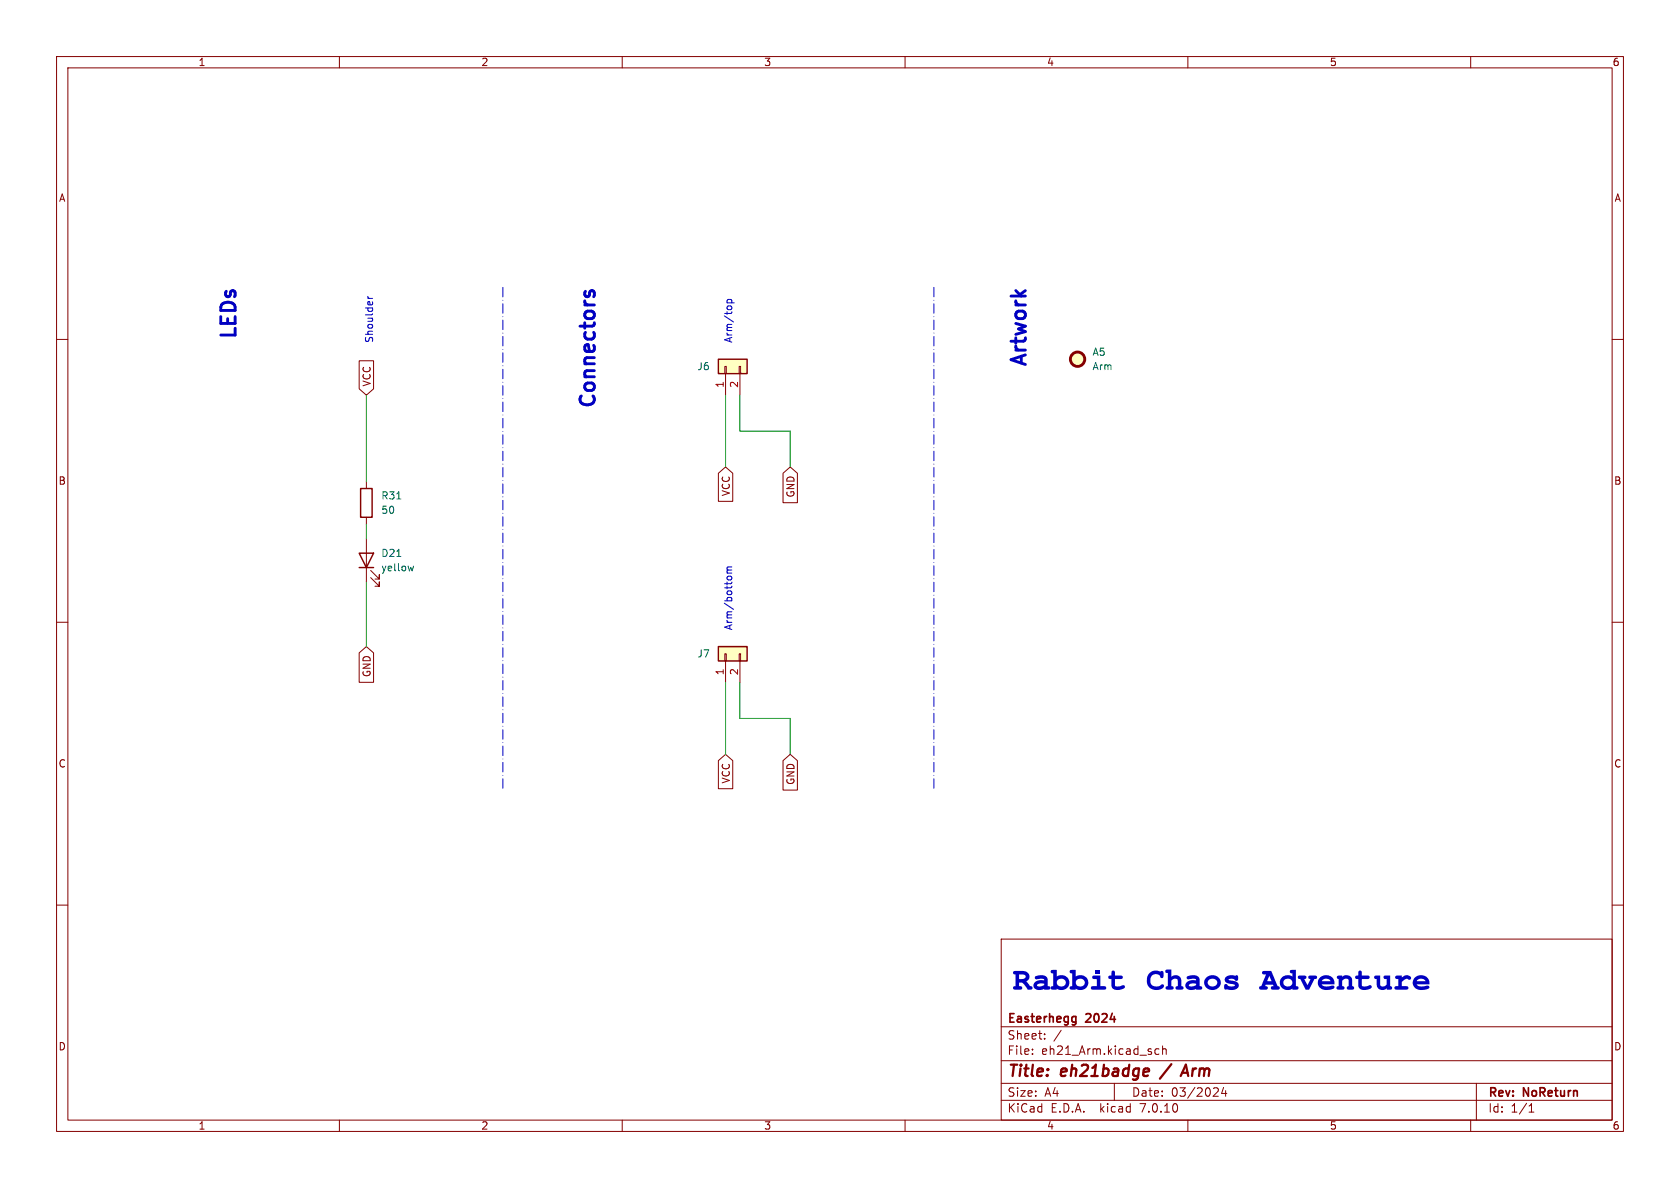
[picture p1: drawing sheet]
<svg xmlns="http://www.w3.org/2000/svg" width="297mm" height="210mm" viewBox="0 0 297 210" stroke-linecap="round" stroke-linejoin="round" font-family="sans-serif">
<g fill="none" stroke="#840000" stroke-width=".18">
<path d="M10 10h277v190h-277zM12 12h273v186h-273zM60 10v2M110 10v2M160 10v2M210 10v2M260 10v2M10 60h2M285 60h2M63.5 63.8h2.5v4.9l-1.2 1.2-1.3-1.2zM128.1 64.8h.3v1.2h-.3zM128.3 66v3.9"/>
<path d="M130.7 64.8h.2v1.2h-.2zM130.8 66v3.9M64.8 85.1v1.3M64.8 91.4v1.3M64.8 95.3v7.6M127 83.7l1.3-1.1 1.2 1.1v4.9h-2.5zM138.4 83.7l1.3-1.1 1.3 1.1v5.2h-2.6zM10 110h2M63.5 115.4l1.3-1.1 1.2 1.1v5.2h-2.5zM65.5 102.1l1.6 1.5v-.7v.7h-.8M65.5 100.8l1.6 1.6v-.8v.8h-.8M128.1 115.6h.3v1.2h-.3z"/>
<path d="M128.3 116.8v3.9M130.7 115.6h.2v1.2h-.2zM130.8 116.8v3.9M285 110h2M127 134.5l1.3-1.1 1.2 1.1v4.9h-2.5zM138.4 134.5l1.3-1.1 1.3 1.1v5.2h-2.6zM10 160h2M285 160h2M177 166h108v32h-108zM60 198v2M110 198v2M160 198v2"/>
<path d="M177 194.5h108M177 191.5h108M177 187.5h108M177 181.5h108M182.5 186.3v.1M182.5 185.5v.1M184.7 183.6v.1M184.7 182.8v.1M187.6 182.1l-1.3 2M197 191.5v3M204.2 186.1l.3 .3 .4-.1M204.9 185.5l-.4-.1-.3 .3"/>
<path d="M205.5 185.5l.2-.1 .4 .1 .1 .9M205.5 184.9v1.5M210 198v2M215.1 192.3l.3 .3-.1 .3-.8 .9h.9M216.3 192.2l-.3 1.1h.9M216.7 192.8v1M260 198v2M261 191.5v6.5M270.3 196.6h.9M270.3 195.5l.4-.4v1.5"/>
</g>
<path d="M207.1 188.1l-2 2.6M208.7 190.2l.9-2 .5 2M209 189.6h.9" fill="none" stroke="#840000" stroke-width=".4"/>
<path d="M189.8 179.7l.4 .1M190.2 179.7v1.2l-.3 .3M190.2 180.6l-.4 .1" fill="none" stroke="#840000" stroke-width=".3"/>
<g fill="#ffffc2" stroke="#ffffc2" stroke-width=".18">
<path d="M127 114.3h5.1v2.5h-5.1z"/>
<path d="M127 63.5h5.1v2.5h-5.1z"/>
<circle cx="190.5" cy="63.5" r="1.27"/>
</g>
<path d="M127 63.5h5.1v2.5h-5.1zM63.5 97.8h2.5l-1.2 2.5zM63.8 86.4h2v5h-2zM63.5 100.3h2.5M127 114.3h5.1v2.5h-5.1z" fill="none" stroke="#840000" stroke-width=".25"/>
<circle cx="190.5" cy="63.5" r="1.27" fill="none" stroke="#840000" stroke-width=".51"/>
<path d="M70.1 88.2h.8M70.1 98.4h.8M73.1 100.1l-.2 .8-.3-.6" fill="none" stroke="#006464" stroke-width=".18"/>
<path d="M103.5 51.5l-.1 .6M104.2 52.1l.1-.6 .4-.1 .4 .3v.5" fill="none" stroke="#0000c2" stroke-width=".51"/>
<g fill="#0000c2">
<path d="M196.6 171.7a.32 .32 0 0 1 .4-.1 .32 .32 0 0 1 .1 .4v.4h1a.32 .32 0 0 1 .4 .4 .32 .32 0 0 1-.4 .3h-1v1a.69 .69 0 0 0 1 .2h.1a.38 .38 0 0 1 .6 0 .38 .38 0 0 1-.4 .6l-1 .1-.7-.2-.2-.5v-1.2h-.2a.32 .32 0 0 1-.4-.3 .32 .32 0 0 1 .4-.4h.2z"/>
<path d="M250.1 172.8l.5-.3 .5-.1 .6 .1 .5 .2 .4 .6 .1 .7h-2.3l.6 .4 1-.1a.39 .39 0 0 1 .5-.1 .39 .39 0 0 1 .2 .5l-.8 .2-1 .1-.7-.4-.4-.5v-.7h2.2a.91 .91 0 0 0-1.6 0h-.6z"/>
</g>
<path d="M65 52.7h.9M65 52.4l.3 .3M128.5 53.5h1.3M128.6 53.5l-.1-.3 .3-.3 .5 .2v.4M128.5 101.3h.9M128.7 101.9h.6M128.7 100.8l-.2 .1 .2 .4M128.7 100.8h.7M129.4 100.2l-.8 .1-.1 .3 .2 .2" fill="none" stroke="#0000c2" stroke-width=".18"/>
<path d="M88.9 50.8v88.9M165.1 50.8v88.9" fill="none" stroke="#0000c2" stroke-width=".18" stroke-dasharray="1.7 .6 0 .6"/>
<path d="M64.8 69.9v15.2M128.3 69.9v12.7M130.8 69.9v6.3h8.9v6.4M64.8 92.7v2.6M64.8 102.9v11.4M128.3 120.7v12.7M130.8 120.7v6.3h8.9v6.4" fill="none" stroke="#009600" stroke-width=".18"/>
<g font-size="5.6" fill="#0000c2">
<text x="179.1" y="175.6">Rabbit</text>
<text x="202.6" y="175.6">Chaos Adventure</text>
</g>
<g font-size="3.5" fill="#0000c2">
<text x="41.9" y="60.5" transform="rotate(-90 41.9 60.5)">LEDs</text>
<text x="181.6" y="65.4" transform="rotate(-90 181.6 65.4)">Artwork</text>
<text x="105.4" y="72.7" transform="rotate(-90 105.4 72.7)">Connectors</text>
</g>
<g font-size="2.8" fill="#840000">
<text x="178" y="190.9">Title:</text>
<text x="187.7" y="190.9">eh21badge</text>
<text x="210.7" y="190.9">Arm</text>
</g>
<g font-size="2.1" fill="#840000">
<text x="178" y="184">Sheet:</text>
<text x="178" y="181.2">Easterhegg</text>
<text x="192.1" y="181.2">2024</text>
<text x="178" y="186.7">File:</text>
<text x="184.1" y="186.7">eh21_Arm.kicad_sch</text>
<text x="178" y="196.9">KiCad</text>
<text x="178" y="194.1">Size:</text>
<text x="184.7" y="194.1">A4</text>
<text x="185.7" y="196.9">E.D.A.</text>
<text x="194.6" y="196.9">kicad</text>
<text x="200" y="194.1">Date:</text>
<text x="201.8" y="196.9">7.0.10</text>
<text x="207" y="194.1">03/2024</text>
<text x="263" y="194.3">Rev:</text>
<text x="263" y="196.9">Id:</text>
<text x="267.1" y="196.9">1/1</text>
<text x="269.4" y="194.3">NoReturn</text>
</g>
<g font-size="1.8" fill="#840000">
<text x="35" y="11.9">1</text>
<text x="85" y="11.9">2</text>
<text x="135" y="11.9">3</text>
<text x="185" y="11.9">4</text>
<text x="235" y="11.9">5</text>
<text x="285" y="11.9">6</text>
<text x="10.3" y="35.9">A</text>
<text x="285.3" y="35.9">A</text>
<text x="65.7" y="68.4" transform="rotate(-90 65.7 68.4)">VCC</text>
<text x="10.3" y="85.9">B</text>
<text x="129.2" y="87.8" transform="rotate(-90 129.2 87.8)">VCC</text>
<text x="140.7" y="88.1" transform="rotate(-90 140.7 88.1)">GND</text>
<text x="285.3" y="85.9">B</text>
<text x="65.7" y="119.8" transform="rotate(-90 65.7 119.8)">GND</text>
<text x="10.3" y="135.9">C</text>
<text x="285.3" y="135.9">C</text>
<text x="129.2" y="138.6" transform="rotate(-90 129.2 138.6)">VCC</text>
<text x="140.7" y="138.9" transform="rotate(-90 140.7 138.9)">GND</text>
<text x="10.3" y="185.9">D</text>
<text x="285.3" y="185.9">D</text>
<text x="35" y="199.9">1</text>
<text x="85" y="199.9">2</text>
<text x="135" y="199.9">3</text>
<text x="185" y="199.9">4</text>
<text x="235" y="199.9">5</text>
<text x="285" y="199.9">6</text>
</g>
<g font-size="1.8" fill="#0000c2">
<text x="66" y="60.7" transform="rotate(-90 66 60.7)">Shoulder</text>
<text x="129.5" y="60.7" transform="rotate(-90 129.5 60.7)">Arm/top</text>
<text x="129.5" y="111.5" transform="rotate(-90 129.5 111.5)">Arm/bottom</text>
</g>
<g font-size="1.8" fill="#006464">
<text x="123.2" y="65.6">J6</text>
<text x="193" y="63.1">A5</text>
<text x="193" y="65.6">Arm</text>
<text x="67.3" y="88.5">R31</text>
<text x="67.3" y="91">50</text>
<text x="67.3" y="101.2">yellow</text>
<text x="67.3" y="98.7">D21</text>
<text x="123.2" y="116.4">J7</text>
</g>
<g font-size="1.8" fill="#a90000">
<text x="128" y="68.7" transform="rotate(-90 128 68.7)">1</text>
<text x="130.6" y="68.7" transform="rotate(-90 130.6 68.7)">2</text>
<text x="128" y="119.5" transform="rotate(-90 128 119.5)">1</text>
<text x="130.6" y="119.5" transform="rotate(-90 130.6 119.5)">2</text>
</g>
</svg>
